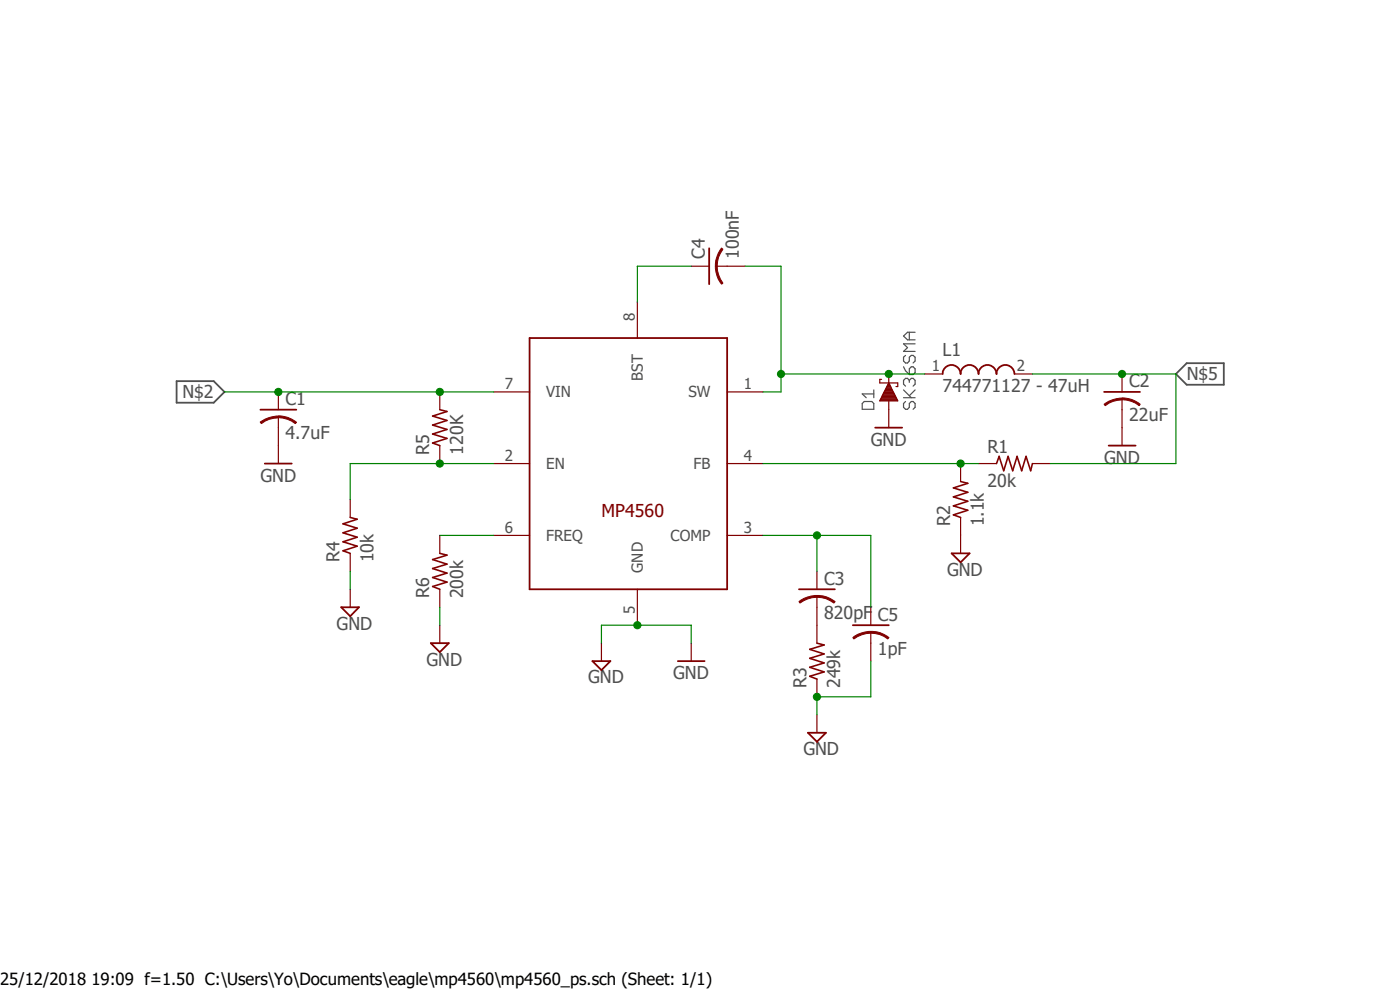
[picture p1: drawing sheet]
<svg xmlns="http://www.w3.org/2000/svg" width="297mm" height="210mm" viewBox="0 0 297 210" stroke-linecap="round" stroke-linejoin="round" font-family="sans-serif">
<path d="M37 43.6l223 117.6M260 43.6l-223 117.6" fill="none" stroke="#fff" stroke-width=".21"/>
<g fill="none" stroke="#505050" stroke-width=".25">
<path d="M191.7 77.8l.4 .9 .8 .8M192.1 75.4l-.4 .4v.8l.4 .4h.4l.4-.4v-.8l.4-.4h.4l.4 .4v.8l-.4 .4M192.9 70.5v1.6M193.3 77.8h.4l.4 .4v.8l-.4 .5h-.8v-1.3zM194.1 72.9h-2.4l.8 .8-.8 .8h2.4M194.1 70.5h-1.6l-.8 .8 .8 .8h1.6M182.9 85.6l.4-.4h1.7l.4 .4v1.2h-2.5zM185.4 82.7v1.7M185.4 83.6h-2.5l.9 .8M191.7 84.4h2.4M191.7 82.7l1.6 1.7M192.1 85.2l-.4 .4v.8l.4 .4h.4l.4-.4v-.8l.4-.4h.4l.4 .4v.8l-.4 .4"/>
<path d="M192.9 80.7l-.4-.4h-.4l-.4 .4v.8l.4 .4M192.9 80.7v.4M192.9 80.7l.4-.4h.4l.4 .4v.8l-.4 .4M194.1 82.7l-1.2 1.2"/>
</g>
<path d="M249.5 79.3l2.3-2.3h7.8v4.6h-7.8zM37.5 80.9h7.8l2.3 2.2-2.3 2.3h-7.8z" fill="none" stroke="#505050" stroke-width=".38"/>
<g fill="none" stroke="#800000" stroke-width=".25">
<path d="M152 56.5h2.3M135.2 64.1v7.6M59.1 94.5v3.8M93.3 83.1v3.8M93.3 94.5v3.8M104.7 83.1h7.7M104.7 98.3h7.7M154.3 83.1h7.6M154.3 98.3h7.6M74.3 106v3.8M74.3 117.4v3.8M93.3 113.6v3.8"/>
<path d="M104.7 113.6h7.7M154.3 113.6h7.6M74.3 125v3.8M93.3 125v3.8M93.3 132.6v3.8M127.6 136.4v3.9M135.2 125v7.6M146.6 136.4v3.9"/>
</g>
<path d="M150.5 52.7v7.6M112.4 71.7h41.9v53.3h-41.9zM56.2 98.3h5.7M72.4 128.8h3.8l-1.9 1.9zM91.4 136.4h3.8l-1.9 1.9zM125.7 140.3h3.8l-1.9 1.9zM143.8 140.3h5.7" fill="none" stroke="#800000" stroke-width=".38"/>
<path d="M93.3 86.9l1.5 .4-3 1 3 .9-3 1 3 .9-3 1 3 .9-3 1 1.5 .5M74.3 109.8l1.5 .4-3 .9 3 1-3 .9 3 1-3 .9 3 1-3 .9 1.5 .6M93.3 117.4l1.5 .4-3 .9 3 1-3 .9 3 1-3 .9 3 1-3 .9 1.5 .6" fill="none" stroke="#800000" stroke-width=".34"/>
<path d="M153.1 52.6l.3 .3a5.6 5.6 0 0 0-1.3 3.6h-.3a6.4 6.4 0 0 1 1.3-3.9z" fill-rule="evenodd" fill="#800000"/>
<path d="M153.1 52.6l.3 .3a5.6 5.6 0 0 0-1.3 3.6h-.3a6.4 6.4 0 0 1 1.3-3.9z" fill="none" stroke="#800000" stroke-width=".21"/>
<path d="M151.8 56.5h.3a6.3 6.3 0 0 0 1.3 3.6l-.3 .2a6.1 6.1 0 0 1-1.3-3.8z" fill-rule="evenodd" fill="#800000"/>
<path d="M151.8 56.5h.3a6.3 6.3 0 0 0 1.3 3.6l-.3 .2a6.1 6.1 0 0 1-1.3-3.8z" fill="none" stroke="#800000" stroke-width=".21"/>
<g fill="none" stroke="#800000" stroke-width=".25">
<path d="M146.6 56.5h3.9M154.3 56.5h3.8M188.6 79.3v1.9M186.7 84.9h3.7M186.8 84.8h3.5M186.9 84.6h3.3M186.9 84.5h3.3M187 80.5h-.4v.7h3.9v.8h-.4M187 84.3h3.1M187.1 84.1h2.9M187.2 83.9h2.7M187.2 83.8h2.6"/>
<path d="M187.3 83.6h2.4M187.4 83.4h2.3M187.5 83.3h2.1M187.6 83.1h1.9M187.7 83h1.7M187.7 82.8h1.6M187.8 82.6h1.4M187.9 82.5h1.2M188 82.3h1.1M188.1 82.1h.9M188.2 82h.7M188.3 81.8h.5"/>
<path d="M188.3 81.6h.5M188.4 81.5h.3M188.5 81.3h.1M188.6 85v1.9M188.6 81.2l1.9 3.8h-3.9zM238 84.7v2.2"/>
</g>
<path d="M234.2 83.1h7.7" fill="none" stroke="#800000" stroke-width=".38"/>
<path d="M238 84.4a5.8 5.8 0 0 1 3.9 1.4l-.2 .3a5.9 5.9 0 0 0-3.7-1.3z" fill-rule="evenodd" fill="#800000"/>
<path d="M238 84.4a5.8 5.8 0 0 1 3.9 1.4l-.2 .3a5.9 5.9 0 0 0-3.7-1.3z" fill="none" stroke="#800000" stroke-width=".21"/>
<path d="M234.2 85.8a6.4 6.4 0 0 1 3.8-1.3v.3a5.6 5.6 0 0 0-3.5 1.3z" fill-rule="evenodd" fill="#800000"/>
<path d="M234.2 85.8a6.4 6.4 0 0 1 3.8-1.3v.3a5.6 5.6 0 0 0-3.5 1.3z" fill="none" stroke="#800000" stroke-width=".21"/>
<path d="M196.2 79.3h3.8M215.2 79.3h3.8M238 79.3v3.8M188.6 86.9v3.8M203.8 98.3v3.9M207.6 98.3h3.8M219 98.3h3.8M238 86.9v7.6M203.8 109.8v7.6M173.3 126.5v2.3" fill="none" stroke="#800000" stroke-width=".25"/>
<path d="M200 79.3a1.91 1.91 0 0 1 1.9-1.9 1.91 1.91 0 0 1 1.9 1.9 1.91 1.91 0 0 1 1.9-1.9 1.91 1.91 0 0 1 1.9 1.9 1.91 1.91 0 0 1 1.9-1.9 1.91 1.91 0 0 1 1.9 1.9 1.91 1.91 0 0 1 1.9-1.9 1.91 1.91 0 0 1 1.9 1.9M185.7 90.7h5.7M235.2 94.5h5.7M201.9 117.4h3.8l-1.9 1.9zM169.5 125h7.6" fill="none" stroke="#800000" stroke-width=".38"/>
<path d="M211.4 98.3l.6-1.5 .9 3.1 1-3.1 .9 3.1 1-3.1 .9 3.1 1-3.1 1 3.1 .3-1.6M203.8 102.2l1.5 .3-3 1 3 .9-3 1 3 .9-3 1 3 .9-3 1 1.5 .6" fill="none" stroke="#800000" stroke-width=".34"/>
<path d="M173.3 126.3a5.7 5.7 0 0 1 3.9 1.3l-.3 .3a5.6 5.6 0 0 0-3.6-1.2z" fill-rule="evenodd" fill="#800000"/>
<path d="M173.3 126.3a5.7 5.7 0 0 1 3.9 1.3l-.3 .3a5.6 5.6 0 0 0-3.6-1.2z" fill="none" stroke="#800000" stroke-width=".21"/>
<path d="M169.5 127.6a6.1 6.1 0 0 1 3.8-1.3v.4a6.3 6.3 0 0 0-3.6 1.2z" fill-rule="evenodd" fill="#800000"/>
<path d="M169.5 127.6a6.1 6.1 0 0 1 3.8-1.3v.4a6.3 6.3 0 0 0-3.6 1.2z" fill="none" stroke="#800000" stroke-width=".21"/>
<path d="M173.3 121.2v3.8M173.3 128.8v7.6M184.7 134.2v2.2M173.3 144.1v3.7M173.3 151.6v3.8" fill="none" stroke="#800000" stroke-width=".25"/>
<path d="M173.3 136.4l1.5 .4-3 1 3 .9-3 1 3 .9-3 1 3 .9-3 1 1.5 .6" fill="none" stroke="#800000" stroke-width=".34"/>
<path d="M180.9 132.6h7.7M171.4 155.4h3.8l-1.9 2z" fill="none" stroke="#800000" stroke-width=".38"/>
<path d="M184.7 133.9a5.7 5.7 0 0 1 3.9 1.4l-.3 .3a5.6 5.6 0 0 0-3.6-1.3z" fill-rule="evenodd" fill="#800000"/>
<path d="M184.7 133.9a5.7 5.7 0 0 1 3.9 1.4l-.3 .3a5.6 5.6 0 0 0-3.6-1.3z" fill="none" stroke="#800000" stroke-width=".21"/>
<path d="M180.9 135.3a6.1 6.1 0 0 1 3.8-1.4v.4a6.3 6.3 0 0 0-3.6 1.3z" fill-rule="evenodd" fill="#800000"/>
<path d="M180.9 135.3a6.1 6.1 0 0 1 3.8-1.4v.4a6.3 6.3 0 0 0-3.6 1.3z" fill="none" stroke="#800000" stroke-width=".21"/>
<path d="M59.1 88.4v2.3M184.7 128.8v3.8M184.7 136.4v3.9" fill="none" stroke="#800000" stroke-width=".25"/>
<path d="M55.2 86.9h7.7" fill="none" stroke="#800000" stroke-width=".38"/>
<path d="M59.1 88.2a6.1 6.1 0 0 1 3.8 1.4l-.2 .3a5.9 5.9 0 0 0-3.6-1.3z" fill-rule="evenodd" fill="#800000"/>
<path d="M59.1 88.2a6.1 6.1 0 0 1 3.8 1.4l-.2 .3a5.9 5.9 0 0 0-3.6-1.3z" fill="none" stroke="#800000" stroke-width=".21"/>
<path d="M55.2 89.5a6.7 6.7 0 0 1 3.9-1.2v.3a5.6 5.6 0 0 0-3.6 1.3z" fill-rule="evenodd" fill="#800000"/>
<path d="M55.2 89.5a6.7 6.7 0 0 1 3.9-1.2v.3a5.6 5.6 0 0 0-3.6 1.3z" fill="none" stroke="#800000" stroke-width=".21"/>
<path d="M59.1 83.1v3.8M59.1 90.7v3.8" fill="none" stroke="#800000" stroke-width=".25"/>
<path d="M74.3 98.3h30.4" fill="none" stroke="#008000" stroke-width=".25"/>
<circle cx="93.3" cy="98.3" r=".76" fill="#008000"/>
<circle cx="93.3" cy="98.3" r=".76" fill="none" stroke="#008000" stroke-width=".21"/>
<path d="M74.3 98.3v7.7M74.3 121.2v3.8M93.3 128.8v3.8M146.6 132.6h-19v3.8" fill="none" stroke="#008000" stroke-width=".25"/>
<circle cx="135.2" cy="132.6" r=".76" fill="#008000"/>
<circle cx="135.2" cy="132.6" r=".76" fill="none" stroke="#008000" stroke-width=".21"/>
<path d="M146.6 132.6v3.8M184.7 140.3v7.5h-11.4v3.8" fill="none" stroke="#008000" stroke-width=".25"/>
<circle cx="173.3" cy="147.8" r=".76" fill="#008000"/>
<circle cx="173.3" cy="147.8" r=".76" fill="none" stroke="#008000" stroke-width=".21"/>
<path d="M59.1 83.1h45.6" fill="none" stroke="#008000" stroke-width=".25"/>
<circle cx="93.3" cy="83.1" r=".76" fill="#008000"/>
<circle cx="93.3" cy="83.1" r=".76" fill="none" stroke="#008000" stroke-width=".21"/>
<path d="M47.6 83.1h11.5" fill="none" stroke="#008000" stroke-width=".25"/>
<circle cx="59.1" cy="83.1" r=".76" fill="#008000"/>
<circle cx="59.1" cy="83.1" r=".76" fill="none" stroke="#008000" stroke-width=".21"/>
<path d="M219 79.3h30.5v19h-26.7M93.3 113.6h11.4" fill="none" stroke="#008000" stroke-width=".25"/>
<circle cx="238" cy="79.3" r=".76" fill="#008000"/>
<circle cx="238" cy="79.3" r=".76" fill="none" stroke="#008000" stroke-width=".21"/>
<path d="M146.6 56.5h-11.4v7.6M158.1 56.5h7.6v26.6h-3.8M165.7 79.3h30.5" fill="none" stroke="#008000" stroke-width=".25"/>
<circle cx="188.6" cy="79.3" r=".76" fill="#008000"/>
<circle cx="188.6" cy="79.3" r=".76" fill="none" stroke="#008000" stroke-width=".21"/>
<circle cx="165.7" cy="79.3" r=".76" fill="#008000"/>
<circle cx="165.7" cy="79.3" r=".76" fill="none" stroke="#008000" stroke-width=".21"/>
<path d="M161.9 98.3h45.7" fill="none" stroke="#008000" stroke-width=".25"/>
<circle cx="203.8" cy="98.3" r=".76" fill="#008000"/>
<circle cx="203.8" cy="98.3" r=".76" fill="none" stroke="#008000" stroke-width=".21"/>
<path d="M161.9 113.6h22.8v15.2M173.3 113.6v7.6" fill="none" stroke="#008000" stroke-width=".25"/>
<circle cx="173.3" cy="113.6" r=".76" fill="#008000"/>
<circle cx="173.3" cy="113.6" r=".76" fill="none" stroke="#008000" stroke-width=".21"/>
<g font-size="3.8" fill="#505050">
<text x="149.5" y="54.9" transform="rotate(-90 149.5 54.9)">C4</text>
<text x="156.7" y="54.9" transform="rotate(-90 156.7 54.9)">100nF</text>
<text x="200" y="75.5">L1</text>
<text x="200" y="83.1">744771127 - 47uH</text>
<text x="239.6" y="82.2">C2</text>
<text x="251.8" y="80.6">N$5</text>
<text x="38.7" y="84.5">N$2</text>
<text x="60.6" y="86">C1</text>
<text x="239.6" y="89.4">22uF</text>
<text x="60.6" y="93.2">4.7uF</text>
<text x="184.7" y="94.5">GND</text>
<text x="91.1" y="96.4" transform="rotate(-90 91.1 96.4)">R5</text>
<text x="98.3" y="96.4" transform="rotate(-90 98.3 96.4)">120K</text>
<text x="209.5" y="96.1">R1</text>
<text x="234.2" y="98.3">GND</text>
<text x="55.2" y="102.2">GND</text>
<text x="209.5" y="103.3">20k</text>
<text x="201.5" y="111.7" transform="rotate(-90 201.5 111.7)">R2</text>
<text x="208.7" y="111.7" transform="rotate(-90 208.7 111.7)">1.1k</text>
<text x="72" y="119.3" transform="rotate(-90 72 119.3)">R4</text>
<text x="79.2" y="119.3" transform="rotate(-90 79.2 119.3)">10k</text>
<text x="174.8" y="124">C3</text>
<text x="200.9" y="122.1">GND</text>
<text x="91.1" y="126.9" transform="rotate(-90 91.1 126.9)">R6</text>
<text x="98.3" y="126.9" transform="rotate(-90 98.3 126.9)">200k</text>
<text x="174.8" y="131.3">820pF</text>
<text x="186.3" y="131.7">C5</text>
<text x="71.4" y="133.6">GND</text>
<text x="90.5" y="141.2">GND</text>
<text x="186.3" y="138.9">1pF</text>
<text x="124.8" y="145">GND</text>
<text x="142.8" y="144.1">GND</text>
<text x="171.1" y="146" transform="rotate(-90 171.1 146)">R3</text>
<text x="178.3" y="146" transform="rotate(-90 178.3 146)">249k</text>
<text x="170.4" y="160.2">GND</text>
</g>
<text font-size="3.8" fill="#800000" x="127.6" y="109.8">MP4560</text>
<text font-size="3.6" x="0" y="208.9">25/12/2018 19:09 f=1.50 C:\Users\Yo\Documents\eagle\mp4560\mp4560_ps.sch (Sheet: 1/1)</text>
<g font-size="3.2" fill="#505050">
<text x="134.7" y="68.2" transform="rotate(-90 134.7 68.2)">8</text>
<text x="107.1" y="82.6">7</text>
<text x="136.4" y="80.8" transform="rotate(-90 136.4 80.8)">BST</text>
<text x="157.8" y="82.6">1</text>
<text x="197.7" y="78.8">1</text>
<text x="215.7" y="78.8">2</text>
<text x="115.9" y="84.3">VIN</text>
<text x="146" y="84.3">SW</text>
<text x="107.1" y="97.8">2</text>
<text x="115.9" y="99.5">EN</text>
<text x="147.1" y="99.5">FB</text>
<text x="157.8" y="97.8">4</text>
<text x="107.1" y="113.1">6</text>
<text x="157.8" y="113.1">3</text>
<text x="115.9" y="114.7">FREQ</text>
<text x="142.2" y="114.7">COMP</text>
<text x="136.4" y="121.5" transform="rotate(-90 136.4 121.5)">GND</text>
<text x="134.7" y="130.3" transform="rotate(-90 134.7 130.3)">5</text>
</g>
</svg>
